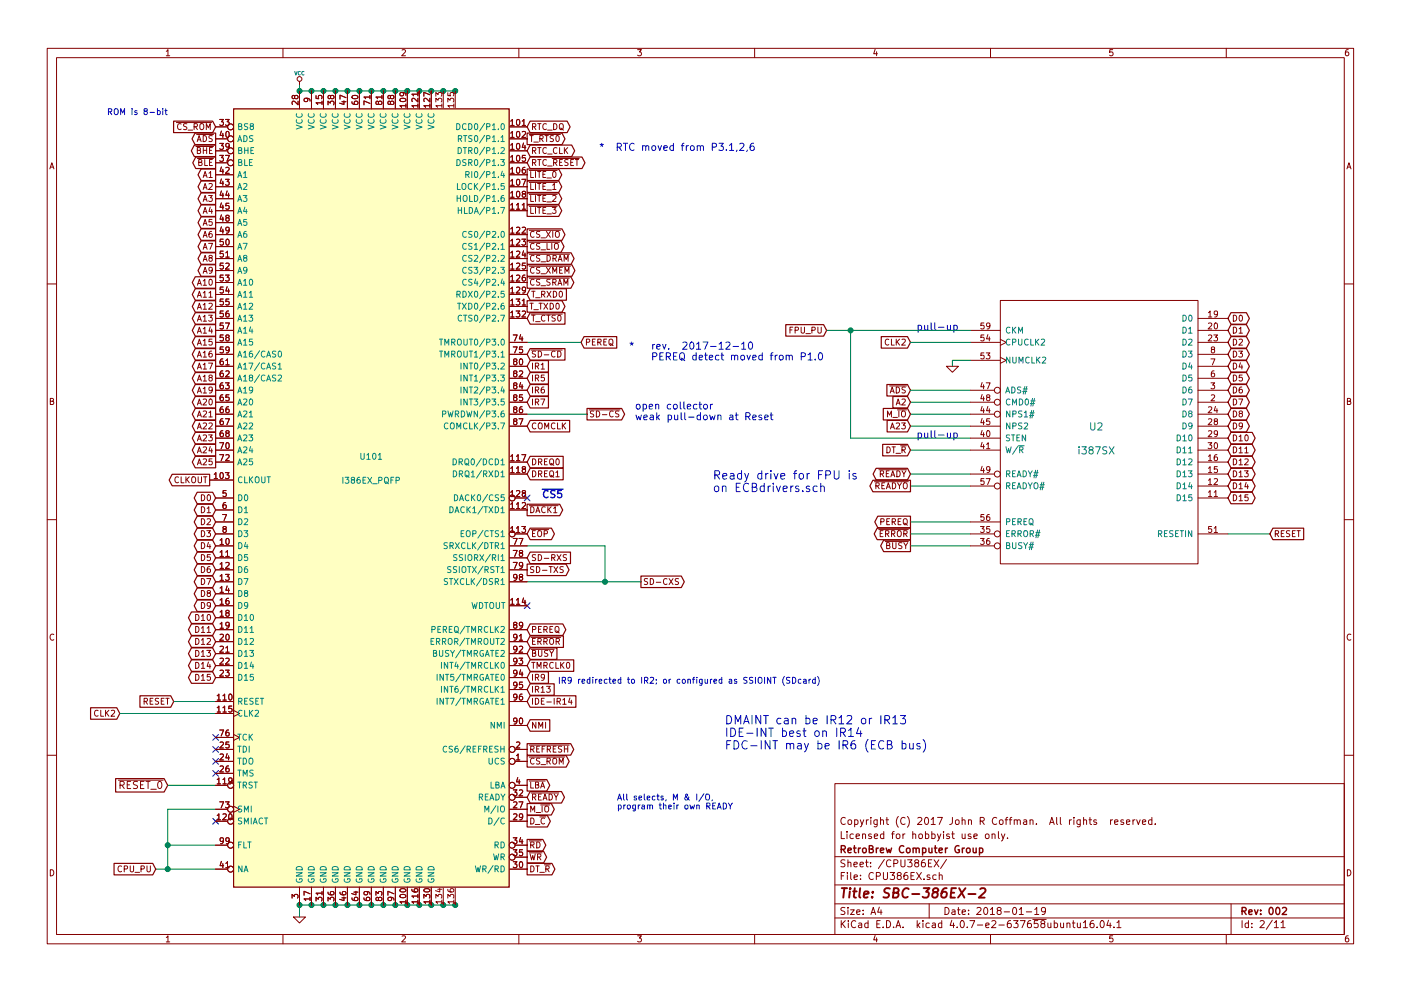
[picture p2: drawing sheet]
EESchema Schematic File Version 2
LIBS:KISS68030-cache
LIBS:00N8VEM
LIBS:01RetroBrew
LIBS:power
LIBS:device
LIBS:transistors
LIBS:conn
LIBS:linear
LIBS:regul
LIBS:74xx
LIBS:cmos4000
LIBS:adc-dac
LIBS:memory
LIBS:xilinx
LIBS:microcontrollers
LIBS:dsp
LIBS:microchip
LIBS:analog_switches
LIBS:motorola
LIBS:texas
LIBS:intel
LIBS:audio
LIBS:interface
LIBS:digital-audio
LIBS:philips
LIBS:display
LIBS:cypress
LIBS:siliconi
LIBS:opto
LIBS:atmel
LIBS:contrib
LIBS:valves
LIBS:SBC-188
LIBS:SBC-386EX-2-cache
EELAYER 25 0
EELAYER END
$Descr A4 11693 8268
encoding utf-8
Sheet 2 11
Title "SBC-386EX-2"
Date "2018-01-19"
Rev "002"
Comp "RetroBrew Computer Group"
Comment1 "Licensed for hobbyist use only."
Comment2 "Copyright (C) 2017 John R Coffman.  All rights  reserved."
Comment3 ""
Comment4 ""
$EndDescr
$Comp
L VCC #PWR03
U 1 1
P 2500 700
F 0 "#PWR03" H 2500 800 30  0001 C CNN
F 1 "VCC" H 2500 800 30  0000 C CNN
F 2 "" H 2500 700 60  0000 C CNN
F 3 "" H 2500 700 60  0000 C CNN
	1    2500 700 
	1    0    0    -1  
$EndComp
$Comp
L GND #PWR04
U 1 1
P 2500 7650
F 0 "#PWR04" H 2500 7650 30  0001 C CNN
F 1 "GND" H 2500 7580 30  0001 C CNN
F 2 "" H 2500 7650 60  0000 C CNN
F 3 "" H 2500 7650 60  0000 C CNN
	1    2500 7650
	1    0    0    -1  
$EndComp
Text Notes 2850 4350 0    80   ~ 0
80386EX
Text GLabel 1800 1450 0    50   Output ~ 0
A1
Text GLabel 1800 1550 0    50   Output ~ 0
A2
Text GLabel 1800 1650 0    50   Output ~ 0
A3
Text GLabel 1800 1750 0    50   Output ~ 0
A4
Text GLabel 1800 1850 0    50   Output ~ 0
A5
Text GLabel 1800 1950 0    50   Output ~ 0
A6
Text GLabel 1800 2050 0    50   Output ~ 0
A7
Text GLabel 1800 2150 0    50   Output ~ 0
A8
Text GLabel 1800 2250 0    50   Output ~ 0
A9
Text GLabel 1800 2350 0    50   Output ~ 0
A10
Text GLabel 1800 2450 0    50   Output ~ 0
A11
Text GLabel 1800 2550 0    50   Output ~ 0
A12
Text GLabel 1800 2650 0    50   Output ~ 0
A13
Text GLabel 1800 2750 0    50   Output ~ 0
A14
Text GLabel 1800 2850 0    50   Output ~ 0
A15
Text GLabel 1800 2950 0    50   Output ~ 0
A16
Text GLabel 1800 3050 0    50   Output ~ 0
A17
Text GLabel 1800 3150 0    50   Output ~ 0
A18
Text GLabel 1800 3250 0    50   Output ~ 0
A19
Text GLabel 1800 3350 0    50   Output ~ 0
A20
Text GLabel 1800 3450 0    50   Output ~ 0
A21
Text GLabel 1800 3550 0    50   Output ~ 0
A22
Text GLabel 1800 3650 0    50   Output ~ 0
A23
Text GLabel 1800 3750 0    50   Output ~ 0
A24
Text GLabel 1800 3850 0    50   Output ~ 0
A25
Text GLabel 1750 4000 0    50   Output ~ 0
CLKOUT
Text GLabel 1800 4150 0    50   BiDi ~ 0
D0
Text GLabel 1800 4250 0    50   BiDi ~ 0
D1
Text GLabel 1800 4350 0    50   BiDi ~ 0
D2
Text GLabel 1800 4450 0    50   BiDi ~ 0
D3
Text GLabel 1800 4550 0    50   BiDi ~ 0
D4
Text GLabel 1800 4650 0    50   BiDi ~ 0
D5
Text GLabel 1800 4750 0    50   BiDi ~ 0
D6
Text GLabel 1800 4850 0    50   BiDi ~ 0
D7
Text GLabel 1800 4950 0    50   BiDi ~ 0
D8
Text GLabel 1800 5050 0    50   BiDi ~ 0
D9
Text GLabel 1800 5150 0    50   BiDi ~ 0
D10
Text GLabel 1800 5250 0    50   BiDi ~ 0
D11
Text GLabel 1800 5350 0    50   BiDi ~ 0
D12
Text GLabel 1800 5450 0    50   BiDi ~ 0
D13
Text GLabel 1800 5550 0    50   BiDi ~ 0
D14
Text GLabel 1800 5650 0    50   BiDi ~ 0
D15
Text GLabel 1800 1050 0    50   Input ~ 0
~CS_ROM
Text GLabel 1800 1150 0    50   Output ~ 0
~ADS
Text GLabel 1800 1250 0    50   Output ~ 0
~BHE
Text GLabel 1800 1350 0    50   Output ~ 0
~BLE
Text GLabel 4400 6250 2    50   Output ~ 0
~REFRESH
Text GLabel 4400 6350 2    50   Output ~ 0
~CS_ROM
Text GLabel 4400 6050 2    50   Input ~ 0
NMI
Text GLabel 4400 5550 2    50   Input ~ 0
TMRCLK0
Text GLabel 4400 7050 2    50   Output ~ 0
~RD
Text GLabel 4400 7150 2    50   Output ~ 0
~WR
Text GLabel 4400 7250 2    50   Output ~ 0
DT_~R
Text GLabel 4400 6850 2    50   Output ~ 0
D_~C
Text GLabel 4400 4450 2    50   BiDi ~ 0
~EOP
Text GLabel 4400 3850 2    50   Input ~ 0
DREQ0
Text GLabel 4400 3950 2    50   Input ~ 0
DREQ1
Text GLabel 4400 4250 2    50   Output ~ 0
~DACK1
Text GLabel 5350 4850 2    50   Output ~ 0
SD-CXS
Text GLabel 4400 4650 2    50   Input ~ 0
SD-RXS
Text GLabel 4400 4750 2    50   Output ~ 0
SD-TXS
Text GLabel 4400 1150 2    50   Output ~ 0
~T_RTS0
Text GLabel 4400 2550 2    50   Output ~ 0
T_TXD0
Text GLabel 4400 2650 2    50   Input ~ 0
~T_CTS0
Text GLabel 4400 2450 2    50   Input ~ 0
T_RXD0
Text GLabel 4900 3450 2    50   Output ~ 0
~SD-CS
Text GLabel 4850 2850 2    50   Input ~ 0
PEREQ
Text GLabel 4400 1950 2    50   Output ~ 0
~CS_XIO
Text GLabel 4400 2050 2    50   Output ~ 0
~CS_LIO
Text GLabel 4400 2150 2    50   Output ~ 0
~CS_DRAM
Text GLabel 4400 2250 2    50   Output ~ 0
~CS_XMEM
Text GLabel 4400 2350 2    50   Output ~ 0
~CS_SRAM
Text GLabel 4400 1050 2    50   BiDi ~ 0
RTC_DQ
Text GLabel 4400 1250 2    50   BiDi ~ 0
RTC_CLK
Text GLabel 4400 1350 2    50   BiDi ~ 0
RTC_~RESET
Text GLabel 4400 3550 2    50   Input ~ 0
COMCLK
Text GLabel 4400 3050 2    50   Input ~ 0
IR1
Text GLabel 4400 3150 2    50   Input ~ 0
IR5
Text GLabel 4400 3250 2    50   Input ~ 0
IR6
Text GLabel 4400 3350 2    50   Input ~ 0
IR7
Text GLabel 4400 5650 2    50   Input ~ 0
IR9
Text Notes 6850 5700 2    50   ~ 0
IR9 redirected to IR2; or configured as SSIOINT (SDcard)
Text GLabel 4400 5850 2    50   Input ~ 0
IDE-IR14
Text GLabel 4400 5750 2    50   Input ~ 0
IR13
Text GLabel 4400 5250 2    50   BiDi ~ 0
PEREQ
Text GLabel 4400 5450 2    50   Input ~ 0
~BUSY
Text GLabel 4400 5350 2    50   Input ~ 0
~ERROR
NoConn ~ 4400 5050
Text Notes 5150 6750 0    50   ~ 0
All selects, M & I/O, \nprogram their own READY
Text Notes 1400 950  2    50   ~ 0
ROM is 8-bit
Text GLabel 1000 5950 0    50   Input ~ 0
CLK2
Text GLabel 1450 5850 0    50   Input ~ 0
RESET
Text GLabel 4400 6650 2    50   BiDi ~ 0
~READY
$Comp
L i387SX U2
U 1 1
P 9150 3550
F 0 "U2" H 9150 3550 60  0000 C CNN
F 1 "i387SX" H 9150 3350 60  0000 C CNN
F 2 "Kicad:80188" H 9150 3550 60  0001 C CNN
F 3 "" H 9150 3550 60  0001 C CNN
	1    9150 3550
	1    0    0    -1  
$EndComp
Text GLabel 7600 2850 0    50   Input ~ 0
CLK2
Text GLabel 10600 4450 2    50   Input ~ 0
RESET
Text GLabel 10250 2650 2    50   BiDi ~ 0
D0
Text GLabel 10250 2750 2    50   BiDi ~ 0
D1
Text GLabel 10250 2850 2    50   BiDi ~ 0
D2
Text GLabel 10250 2950 2    50   BiDi ~ 0
D3
Text GLabel 10250 3050 2    50   BiDi ~ 0
D4
Text GLabel 10250 3150 2    50   BiDi ~ 0
D5
Text GLabel 10250 3250 2    50   BiDi ~ 0
D6
Text GLabel 10250 3350 2    50   BiDi ~ 0
D7
Text GLabel 10250 3450 2    50   BiDi ~ 0
D8
Text GLabel 10250 3550 2    50   BiDi ~ 0
D9
Text GLabel 10250 3650 2    50   BiDi ~ 0
D10
Text GLabel 10250 3750 2    50   BiDi ~ 0
D11
Text GLabel 10250 3850 2    50   BiDi ~ 0
D12
Text GLabel 10250 3950 2    50   BiDi ~ 0
D13
Text GLabel 10250 4050 2    50   BiDi ~ 0
D14
Text GLabel 10250 4150 2    50   BiDi ~ 0
D15
Text GLabel 7600 3950 0    50   BiDi ~ 0
~READY
Text GLabel 7600 3250 0    50   Input ~ 0
~ADS
Text GLabel 4400 6750 2    50   Output ~ 0
M_~IO
Text GLabel 7600 3450 0    50   Input ~ 0
M_~IO
Text GLabel 7600 3750 0    50   Input ~ 0
DT_~R
Text GLabel 7600 3550 0    50   Input ~ 0
A23
Text GLabel 7600 3350 0    50   Input ~ 0
A2
Text GLabel 7600 4450 0    50   Output ~ 0
~ERROR
Text GLabel 7600 4550 0    50   Output ~ 0
~BUSY
Text GLabel 7600 4350 0    50   Output ~ 0
PEREQ
Text GLabel 6900 2750 0    50   Input ~ 0
FPU_PU
Text Notes 7650 2750 0    60   ~ 0
pull-up
$Comp
L GND #PWR05
U 1 1
P 7950 3050
F 0 "#PWR05" H 7950 3050 30  0001 C CNN
F 1 "GND" H 7950 2980 30  0001 C CNN
F 2 "" H 7950 3050 60  0000 C CNN
F 3 "" H 7950 3050 60  0000 C CNN
	1    7950 3050
	1    0    0    -1  
$EndComp
Text Notes 7650 3650 0    60   ~ 0
pull-up
Text GLabel 4400 1450 2    50   Output ~ 0
~LITE_0
Text GLabel 4400 1750 2    50   Output ~ 0
~LITE_3
Text GLabel 4400 1650 2    50   Output ~ 0
~LITE_2
Text GLabel 4400 1550 2    50   Output ~ 0
~LITE_1
Text GLabel 4400 6550 2    50   Output ~ 0
~LBA
Wire Wire Line
	2500 700  2500 750 
Wire Wire Line
	2500 7650 2500 7550
Wire Wire Line
	2500 750  3800 750 
Connection ~ 2600 750 
Connection ~ 2700 750 
Connection ~ 2800 750 
Connection ~ 2900 750 
Connection ~ 3000 750 
Connection ~ 3100 750 
Connection ~ 3200 750 
Connection ~ 3300 750 
Connection ~ 3400 750 
Connection ~ 3500 750 
Connection ~ 2500 7550
Connection ~ 2600 7550
Connection ~ 2700 7550
Connection ~ 2800 7550
Connection ~ 2900 7550
Connection ~ 3000 7550
Connection ~ 3100 7550
Connection ~ 3200 7550
Connection ~ 3300 7550
Connection ~ 3400 7550
Connection ~ 3500 7550
Wire Wire Line
	2500 7550 3800 7550
Wire Wire Line
	1800 5950 1000 5950
Wire Wire Line
	1800 5850 1450 5850
Connection ~ 3600 750 
Connection ~ 3700 750 
Connection ~ 3600 7550
Connection ~ 3700 7550
Wire Wire Line
	8100 2850 7600 2850
Wire Wire Line
	10250 4450 10600 4450
Wire Wire Line
	7600 3950 8100 3950
Wire Wire Line
	7600 3250 8100 3250
Wire Wire Line
	7600 3450 8100 3450
Wire Wire Line
	7600 3750 8100 3750
Wire Wire Line
	7600 3550 8100 3550
Wire Wire Line
	7600 3350 8100 3350
Wire Wire Line
	8100 4450 7600 4450
Wire Wire Line
	7600 4550 8100 4550
Wire Wire Line
	8100 4350 7600 4350
Connection ~ 3800 750 
Connection ~ 3800 7550
Wire Wire Line
	6900 2750 8100 2750
Wire Wire Line
	8100 3000 7950 3000
Wire Wire Line
	7950 3000 7950 3050
Wire Wire Line
	8100 3650 7100 3650
Wire Wire Line
	8100 4050 7600 4050
NoConn ~ 1800 6850
NoConn ~ 1800 6450
NoConn ~ 1800 6350
NoConn ~ 1800 6250
NoConn ~ 1800 6150
Text GLabel 1400 6550 0    60   Input ~ 0
~RESET_0
Wire Wire Line
	1400 7050 1800 7050
Wire Wire Line
	1800 6550 1400 6550
Wire Wire Line
	1300 7250 1800 7250
Wire Wire Line
	1400 6750 1800 6750
Text GLabel 1300 7250 0    50   Input ~ 0
CPU_PU
Wire Wire Line
	1400 6750 1400 7250
Connection ~ 1400 7250
Connection ~ 1400 7050
$Comp
L I386EX_passive U1
U 1 1
P 3100 4150
F 0 "U1" H 3000 4500 70  0000 L CNN
F 1 "I386EX_passive" H 2750 4300 70  0000 L CNN
F 2 "Kicad:i386EX-132-adapter" H 3100 4150 50  0001 C CNN
F 3 "" H 3100 4150 50  0001 C CNN
	1    3100 4150
	1    0    0    -1  
$EndComp
Connection ~ 2500 750 
Text Notes 2850 4200 0    80   ~ 0
ADAPTER
Wire Wire Line
	7100 3650 7100 2750
Connection ~ 7100 2750
Text GLabel 7600 4050 0    50   Output ~ 0
~READYO
Text Notes 5950 4100 0    70   ~ 0
Ready drive for FPU is\non ECBdrivers.sch
Wire Wire Line
	4400 2850 4850 2850
Text Notes 5250 3000 0    60   ~ 0
*   rev.  2017-12-10\n    PEREQ detect moved from P1.0
Text GLabel 4400 2950 2    50   Input ~ 0
~SD-CD
Text Notes 6050 6250 0    70   ~ 0
DMAINT can be IR12 or IR13\nIDE-INT best on IR14\nFDC-INT may be IR6 (ECB bus)
Wire Wire Line
	4400 3450 4900 3450
Wire Wire Line
	4400 4850 5350 4850
Wire Wire Line
	4400 4550 5050 4550
Wire Wire Line
	5050 4550 5050 4850
Connection ~ 5050 4850
Text Notes 5000 1250 0    60   ~ 0
*  RTC moved from P3.1,2,6
Text Notes 5300 3500 0    60   ~ 0
open collector\nweak pull-down at Reset
NoConn ~ 4400 4150
Text Notes 4700 4150 2    60   ~ 12
~CS5
$Comp
L I386EX_PQFP U101
U 1 1
P 3100 4150
F 0 "U101" H 3000 4500 50  0000 L CNN
F 1 "I386EX_PQFP" H 2850 4300 50  0000 L CNN
F 2 "Kicad:PQFP-132_i386_JRC" H 3100 4150 50  0001 C CNN
F 3 "" H 3100 4150 50  0001 C CNN
	1    3100 4150
	1    0    0    -1  
$EndComp
$EndSCHEMATC
